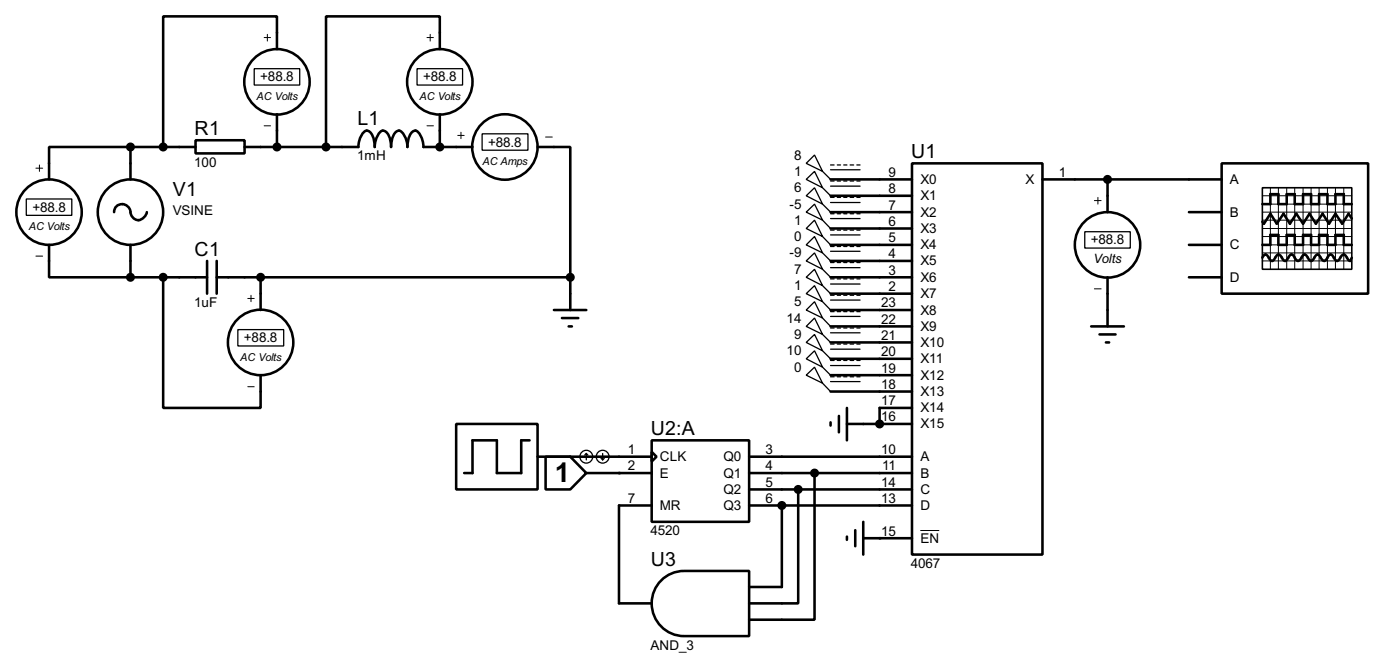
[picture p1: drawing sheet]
<svg xmlns="http://www.w3.org/2000/svg" width="218mm" height="104mm" viewBox="0 0 218 104" stroke-linecap="round" stroke-linejoin="round" font-family="sans-serif">
<g fill="none" stroke="#000" stroke-width=".4">
<path d="M43.2 7.7v-5.1h-17.7v20.3M43.2 17.8v5.1M68.6 7.7v-5.1h-17.7v20.3M68.6 17.8v5.1M7.7 38.2v5h12.7M17.8 33.1a1.28 1.28 0 0 1 1.3-1.3 1.28 1.28 0 0 1 1.3 1.3 1.26 1.26 0 0 0 1 1.2 1.26 1.26 0 0 0 1.4-.9l.1-.3M20.4 22.9h-12.7v5.1M20.4 22.9h10.1M20.4 22.9v5.1M20.4 38.2v5M30.5 21.9h7.7v2h-7.7zM38.2 22.9h17.7a2.61 2.61 0 0 1 1.3-2.5 1.47 1.47 0 0 1 1.1 1.3l.2 1.2a2.68 2.68 0 0 1 1.2-2.5 1.47 1.47 0 0 1 1.1 1.3l.2 1.2a3.2 3.2 0 0 1 .9-2.5 .89 .89 0 0 1 1.2 .7l.4 1.2 .1 .6a3.2 3.2 0 0 1 .8-2.5 .86 .86 0 0 1 1.2 .7l.4 1.2 .1 .6h7.6"/>
<path d="M83.9 22.9h5.1v20.3M129.6 28h12.7M129.6 30.5h12.7M129.6 33.1h12.7M129.6 35.6h12.7M129.6 38.2h12.7M142.3 25.5h20.3v60.9h-20.3zM162.6 28h28M172.8 28v5.1M185.5 33.1h5.1M185.5 38.2h5.1M190.6 25.5h22.8v20.3h-22.8z"/>
<path d="M196.9 38.2h1.3v-1.6h1.2v1.6h1.3v-1.6h1.3v1.6h1.3v-1.6h1.2v1.6h1.3v-1.6h1.3v1.6h1.2v-1.6h1.3v1.6h1.3M196.9 31.8h1.3v-1.5h1.2v1.5h1.3v-1.5h1.3v1.5h1.3v-1.5h1.2v1.5h1.3v-1.5h1.3v1.5h1.2v-1.5h1.3v1.5h1.3M210.9 34.1l-.5-.8-1 1.6-1.1-1.6-1 1.6-1-1.6-1 1.6-1-1.6-1 1.6-1.1-1.6-1 1.6-1-1.6-1 1.6-1-1.6-1 1.6-.3-.3M20.4 43.2h11.9M25.5 43.2v20.4h15.2v-5.1M32.3 40.7v5.1M33.8 43.2h55.2M33.8 40.7v5.1M40.7 43.2v5.1M86.4 48.3h5.1M87.7 49.6h2.5M88.7 50.9h.5"/>
<path d="M89 43.2v5.1M129.6 43.2h12.7M129.6 40.7h12.7M129.6 45.8h12.7M129.6 48.3h12.7M129.6 50.9h12.7M129.6 53.4h12.7M129.6 55.9h12.7M129.6 58.5h12.7M170.2 50.9h5.1M171.5 52.1h2.5M172.5 53.4h.5"/>
<path d="M172.8 43.2v7.7M185.5 43.2h5.1M196.9 40.2l.2-.4 .3-.1 .2 .1 .5 .7 .3 .2 .3-.2 .5-.7a.6 .6 0 0 1 .8 .5l.5 .4 .2-.2 .5-.7 .3-.1 .2 .1 .5 .7a.6 .6 0 0 0 .9-.5l.4-.3 .2 .1 .5 .7 .3 .2 .3-.2 .5-.7 .2-.1 .3 .1 .2 .4a.54 .54 0 0 0 .8 .3l.5-.7 .3-.1 .2 .1 .5 .7 .3 .2 .2-.2 .3-.3a.54 .54 0 0 1 .7-.4l.5 .7 .3 .2 .3-.5M71.2 66.1h12.7v10.2h-12.7zM82.6 68.6h-1.3v5.1h-3.8v-5.1h-3.8v5.1h-1.3M83.9 71.2h17.8M85.1 71.2h3.9l2.5 2.5-2.5 2.6h-3.9zM91.5 73.7h10.2M101.7 68.6h15.2v12.7h-15.2zM101.7 70.4l.7 .8-.7 .7zM101.7 78.8h-5.1v15.2h5.1M116.9 71.2h25.4"/>
<path d="M116.9 78.8h25.4M116.9 76.3h25.4M116.9 73.7h25.4M122 78.8v12.7h-5.1M124.5 76.3v17.7h-7.6M127.1 73.7v22.9h-10.2M129.6 61h12.7M129.6 65.8v.5M130.9 64.8v2.6M132.1 66.1h10.2M132.1 63.6v5M142.3 63.6h-5.1v2.5"/>
<path d="M103.4 90.1a5 5 0 0 1 3.3-1.1h10.2v10.1h-10.2a5.1 5.1 0 0 1-4.7-3.4 5.1 5.1 0 0 1 1.4-5.6zM132.1 83.6v.5M133.4 82.6v2.5M134.7 83.9h7.6M134.7 81.3v5.1"/>
<circle cx="43.2" cy="12.8" r="5.1"/>
<circle cx="68.6" cy="12.8" r="5.1"/>
<circle cx="7.6" cy="33.1" r="5.1"/>
<circle cx="20.3" cy="33.1" r="5.1"/>
<circle cx="78.7" cy="22.9" r="5.1"/>
<circle cx="172.7" cy="38.2" r="5.1"/>
<circle cx="40.6" cy="53.4" r="5.1"/>
</g>
<g fill="#000">
<circle cx="68.6" cy="22.9" r=".2"/>
<circle cx="96.6" cy="73.7" r=".2"/>
<circle cx="122" cy="78.8" r=".2"/>
<circle cx="137.2" cy="66.1" r=".2"/>
<circle cx="137.2" cy="83.9" r=".2"/>
</g>
<g fill="#000" stroke="#000" stroke-width=".4">
<circle cx="20.3" cy="22.9" r=".5"/>
<circle cx="25.4" cy="22.9" r=".5"/>
<circle cx="43.2" cy="22.9" r=".5"/>
<circle cx="50.8" cy="22.9" r=".5"/>
<circle cx="68.6" cy="22.9" r=".5"/>
<circle cx="172.7" cy="28" r=".5"/>
<circle cx="20.3" cy="43.2" r=".5"/>
<circle cx="25.4" cy="43.2" r=".5"/>
<circle cx="40.6" cy="43.2" r=".5"/>
<circle cx="88.9" cy="43.2" r=".5"/>
<circle cx="121.9" cy="78.8" r=".5"/>
<circle cx="124.5" cy="76.3" r=".5"/>
<circle cx="127" cy="73.7" r=".5"/>
<circle cx="137.2" cy="66.1" r=".5"/>
</g>
<g fill="none" stroke="#000" stroke-width=".16">
<path d="M41.2 5.9h1M41.2 19.6h1M41.7 5.4v1M66.6 5.9h1M66.6 19.6h1M67.1 5.4v1M5.6 26.2h1.1M5.6 39.9h1.1M6.2 25.7v1M71.4 21.1h1M71.9 20.6v1M85.1 21.4h1.1"/>
<path d="M170.7 31.3h1.1M171.3 30.8v1M196.9 33.1h14M196.9 30.5h14M196.9 31.8h14M196.9 34.3h14M196.9 36.9h14M196.9 38.2h14M196.9 39.4h14M196.9 35.6h14M198.2 29.3v12.7M199.4 29.3v12.7"/>
<path d="M200.7 29.3v12.7M202 29.3v12.7M203.3 29.3v12.7M204.5 29.3v12.7M205.8 29.3v12.7M207.1 29.3v12.7M208.3 29.3v12.7M209.6 29.3v12.7M38.7 46.5h1M39.2 46v1M170.7 45h1.1M196.9 40.7h14"/>
<path d="M38.7 60.3h1M143.6 82.7h2.9"/>
</g>
<g fill="none" stroke="#000" stroke-width=".2">
<path d="M39.7 10.7h7.1v2.6h-7.1zM65.1 10.7h7.1v2.6h-7.1zM4.1 31h7.1v2.6h-7.1zM75.2 20.9h7.2v2.5h-7.2zM125.8 25.5l1.3-1.3 1.2 2.5zM125.8 28l1.3-1.3 1.2 2.6zM125.8 30.5l1.3-1.2 1.2 2.5zM125.8 33.1l1.3-1.3 1.2 2.5zM125.8 35.6l1.3-1.3 1.2 2.6zM125.8 38.2l1.3-1.3 1.2 2.5zM128.3 26.7l1.3 1.3M128.3 29.3l1.3 1.2"/>
<path d="M128.3 31.8l1.3 1.3M128.3 34.3l1.3 1.3M128.3 36.9l1.3 1.3M128.3 39.4l1.3 1.3M129.6 25.7h.5M129.6 26.5h4.6M129.6 28.2h.5M129.6 29h4.6M129.6 30.8h.5M129.6 31.6h4.6M129.6 33.3h.5M129.6 34.1h4.6"/>
<path d="M129.6 35.9h.5M129.6 36.6h4.6M129.6 38.4h.5M129.6 39.2h4.6M130.6 25.7h.5M130.6 28.2h.5M130.6 30.8h.5M130.6 33.3h.5M130.6 35.9h.5M130.6 38.4h.5M131.6 25.7h.5M131.6 28.2h.5"/>
<path d="M131.6 30.8h.5M131.6 33.3h.5M131.6 35.9h.5M131.6 38.4h.5M132.6 25.7h.6M132.6 28.2h.6M132.6 30.8h.6M132.6 33.3h.6M132.6 35.9h.6M132.6 38.4h.6M133.7 25.7h.5M133.7 28.2h.5"/>
<path d="M133.7 30.8h.5M133.7 33.3h.5M133.7 35.9h.5M133.7 38.4h.5M169.2 36.1h7.1v2.6h-7.1zM37.1 51.4h7.2v2.5h-7.2zM125.8 40.7l1.3-1.3 1.2 2.6zM125.8 43.2l1.3-1.2 1.2 2.5zM125.8 45.8l1.3-1.3 1.2 2.5zM125.8 48.3l1.3-1.3 1.2 2.6zM125.8 50.9l1.3-1.3 1.2 2.5zM125.8 53.4l1.3-1.3 1.2 2.6z"/>
<path d="M125.8 55.9l1.3-1.2 1.2 2.5zM125.8 58.5l1.3-1.3 1.2 2.5zM128.3 42l1.3 1.2M128.3 44.5l1.3 1.3M128.3 47l1.3 1.3M128.3 49.6l1.3 1.3M128.3 52.1l1.3 1.3M128.3 54.7l1.3 1.2M128.3 57.2l1.3 1.3M128.3 59.7l1.3 1.3M129.6 40.9h.5M129.6 41.7h4.6"/>
<path d="M129.6 43.5h.5M129.6 44.3h4.6M129.6 46h.5M129.6 46.8h4.6M129.6 48.6h.5M129.6 49.3h4.6M129.6 51.1h.5M129.6 51.9h4.6M129.6 53.6h.5M129.6 54.4h4.6M129.6 56.2h.5M129.6 57h4.6"/>
<path d="M129.6 58.7h.5M129.6 59.5h4.6M130.6 40.9h.5M130.6 43.5h.5M130.6 46h.5M130.6 48.6h.5M130.6 51.1h.5M130.6 53.6h.5M130.6 56.2h.5M130.6 58.7h.5M131.6 40.9h.5M131.6 43.5h.5"/>
<path d="M131.6 46h.5M131.6 48.6h.5M131.6 51.1h.5M131.6 53.6h.5M131.6 56.2h.5M131.6 58.7h.5M132.6 40.9h.6M132.6 43.5h.6M132.6 46h.6M132.6 48.6h.6M132.6 51.1h.6M132.6 53.6h.6"/>
<path d="M132.6 56.2h.6M132.6 58.7h.6M133.7 40.9h.5M133.7 43.5h.5M133.7 46h.5M133.7 48.6h.5M133.7 51.1h.5M133.7 53.6h.5M133.7 56.2h.5M133.7 58.7h.5M91.5 70.7l-.3 .2M91.5 70.7l.2 .2"/>
<path d="M91.5 70.7v1M93.8 71.4l.2 .3M94 70.7v1M94.3 71.4l-.3 .3"/>
<circle cx="91.4" cy="71.2" r="1"/>
<circle cx="94" cy="71.2" r="1"/>
</g>
<path d="M196.9 29.3h14v12.7h-14z" fill="none" stroke="#000" stroke-width=".25"/>
<text font-size="4.8" x="86.6" y="75.1">1</text>
<g font-size="3.4">
<text x="30.4" y="21.1">R1</text>
<text x="55.8" y="19.6">L1</text>
<text x="142.1" y="24.7">U1</text>
<text x="27" y="30.5">V1</text>
<text x="30.4" y="39.9">C1</text>
<text x="101.5" y="67.8">U2:A</text>
<text x="101.5" y="88.2">U3</text>
</g>
<g font-size="2.4">
<text x="40.6" y="12.7">+88.8</text>
<text x="66" y="12.7">+88.8</text>
<text x="76.2" y="22.9">+88.8</text>
<text x="30.3" y="26">100</text>
<text x="55.7" y="25">1mH</text>
<text x="123.9" y="24.9">8</text>
<text x="123.9" y="27.4">1</text>
<text x="123.9" y="30">6</text>
<text x="138.6" y="27.5">9</text>
<text x="143.6" y="28.7">X0</text>
<text x="159.9" y="28.7">X</text>
<text x="165.2" y="27.5">1</text>
<text x="191.8" y="28.7">A</text>
<text x="5.1" y="33">+88.8</text>
<text x="26.9" y="33.5">VSINE</text>
<text x="123.2" y="32.5">-5</text>
<text x="123.9" y="35">1</text>
<text x="138.6" y="30.1">8</text>
<text x="138.6" y="32.6">7</text>
<text x="138.6" y="35.2">6</text>
<text x="143.6" y="31.2">X1</text>
<text x="143.6" y="33.8">X2</text>
<text x="191.8" y="33.8">B</text>
<text x="123.2" y="40.1">-9</text>
<text x="123.9" y="37.6">0</text>
<text x="138.6" y="37.7">5</text>
<text x="138.6" y="40.2">4</text>
<text x="143.6" y="36.3">X3</text>
<text x="143.6" y="38.9">X4</text>
<text x="143.6" y="41.4">X5</text>
<text x="170.2" y="38.1">+88.8</text>
<text x="191.8" y="38.9">C</text>
<text x="30.3" y="47.9">1uF</text>
<text x="123.9" y="42.7">7</text>
<text x="123.9" y="45.2">1</text>
<text x="123.9" y="47.7">5</text>
<text x="137.5" y="47.9">23</text>
<text x="138.6" y="42.8">3</text>
<text x="138.6" y="45.4">2</text>
<text x="143.6" y="43.9">X6</text>
<text x="143.6" y="46.5">X7</text>
<text x="191.8" y="43.9">D</text>
<text x="38.1" y="53.3">+88.8</text>
<text x="122.7" y="50.3">14</text>
<text x="123.9" y="52.8">9</text>
<text x="137.5" y="50.4">22</text>
<text x="137.5" y="53">21</text>
<text x="143.6" y="49">X8</text>
<text x="143.6" y="51.6">X9</text>
<text x="122.7" y="55.4">10</text>
<text x="123.9" y="57.9">0</text>
<text x="137.5" y="55.5">20</text>
<text x="137.5" y="58.1">19</text>
<text x="143.6" y="54.1">X10</text>
<text x="143.6" y="56.6">X11</text>
<text x="143.6" y="59.2">X12</text>
<text x="137.5" y="60.6">18</text>
<text x="137.5" y="63.2">17</text>
<text x="137.5" y="65.7">16</text>
<text x="143.6" y="61.7">X13</text>
<text x="143.6" y="64.3">X14</text>
<text x="98" y="70.8">1</text>
<text x="102.9" y="71.9">CLK</text>
<text x="112.8" y="71.9">Q0</text>
<text x="119.4" y="70.8">3</text>
<text x="137.5" y="70.8">10</text>
<text x="143.6" y="66.8">X15</text>
<text x="143.6" y="71.9">A</text>
<text x="98" y="73.3">2</text>
<text x="102.9" y="74.4">E</text>
<text x="112.8" y="74.4">Q1</text>
<text x="112.8" y="77">Q2</text>
<text x="119.4" y="73.3">4</text>
<text x="119.4" y="75.9">5</text>
<text x="137.5" y="75.9">14</text>
<text x="137.6" y="73.3">11</text>
<text x="143.6" y="74.4">B</text>
<text x="143.6" y="77">C</text>
<text x="98" y="78.4">7</text>
<text x="101.5" y="83.4">4520</text>
<text x="102.9" y="79.5">MR</text>
<text x="112.8" y="79.5">Q3</text>
<text x="119.4" y="78.4">6</text>
<text x="137.5" y="78.4">13</text>
<text x="137.5" y="83.5">15</text>
<text x="143.6" y="79.5">D</text>
<text x="142.1" y="88.5">4067</text>
<text x="143.6" y="84.6">EN</text>
<text x="101.5" y="101.2">AND_3</text>
</g>
<text font-size="2.3" x="170.6" y="41.1">Volts</text>
<g font-size="1.9">
<text x="40" y="15.5">AC Volts</text>
<text x="65.4" y="15.5">AC Volts</text>
<text x="75.3" y="25.8">AC Amps</text>
<text x="4.5" y="35.9">AC Volts</text>
<text x="37.5" y="56.2">AC Volts</text>
</g>
</svg>
